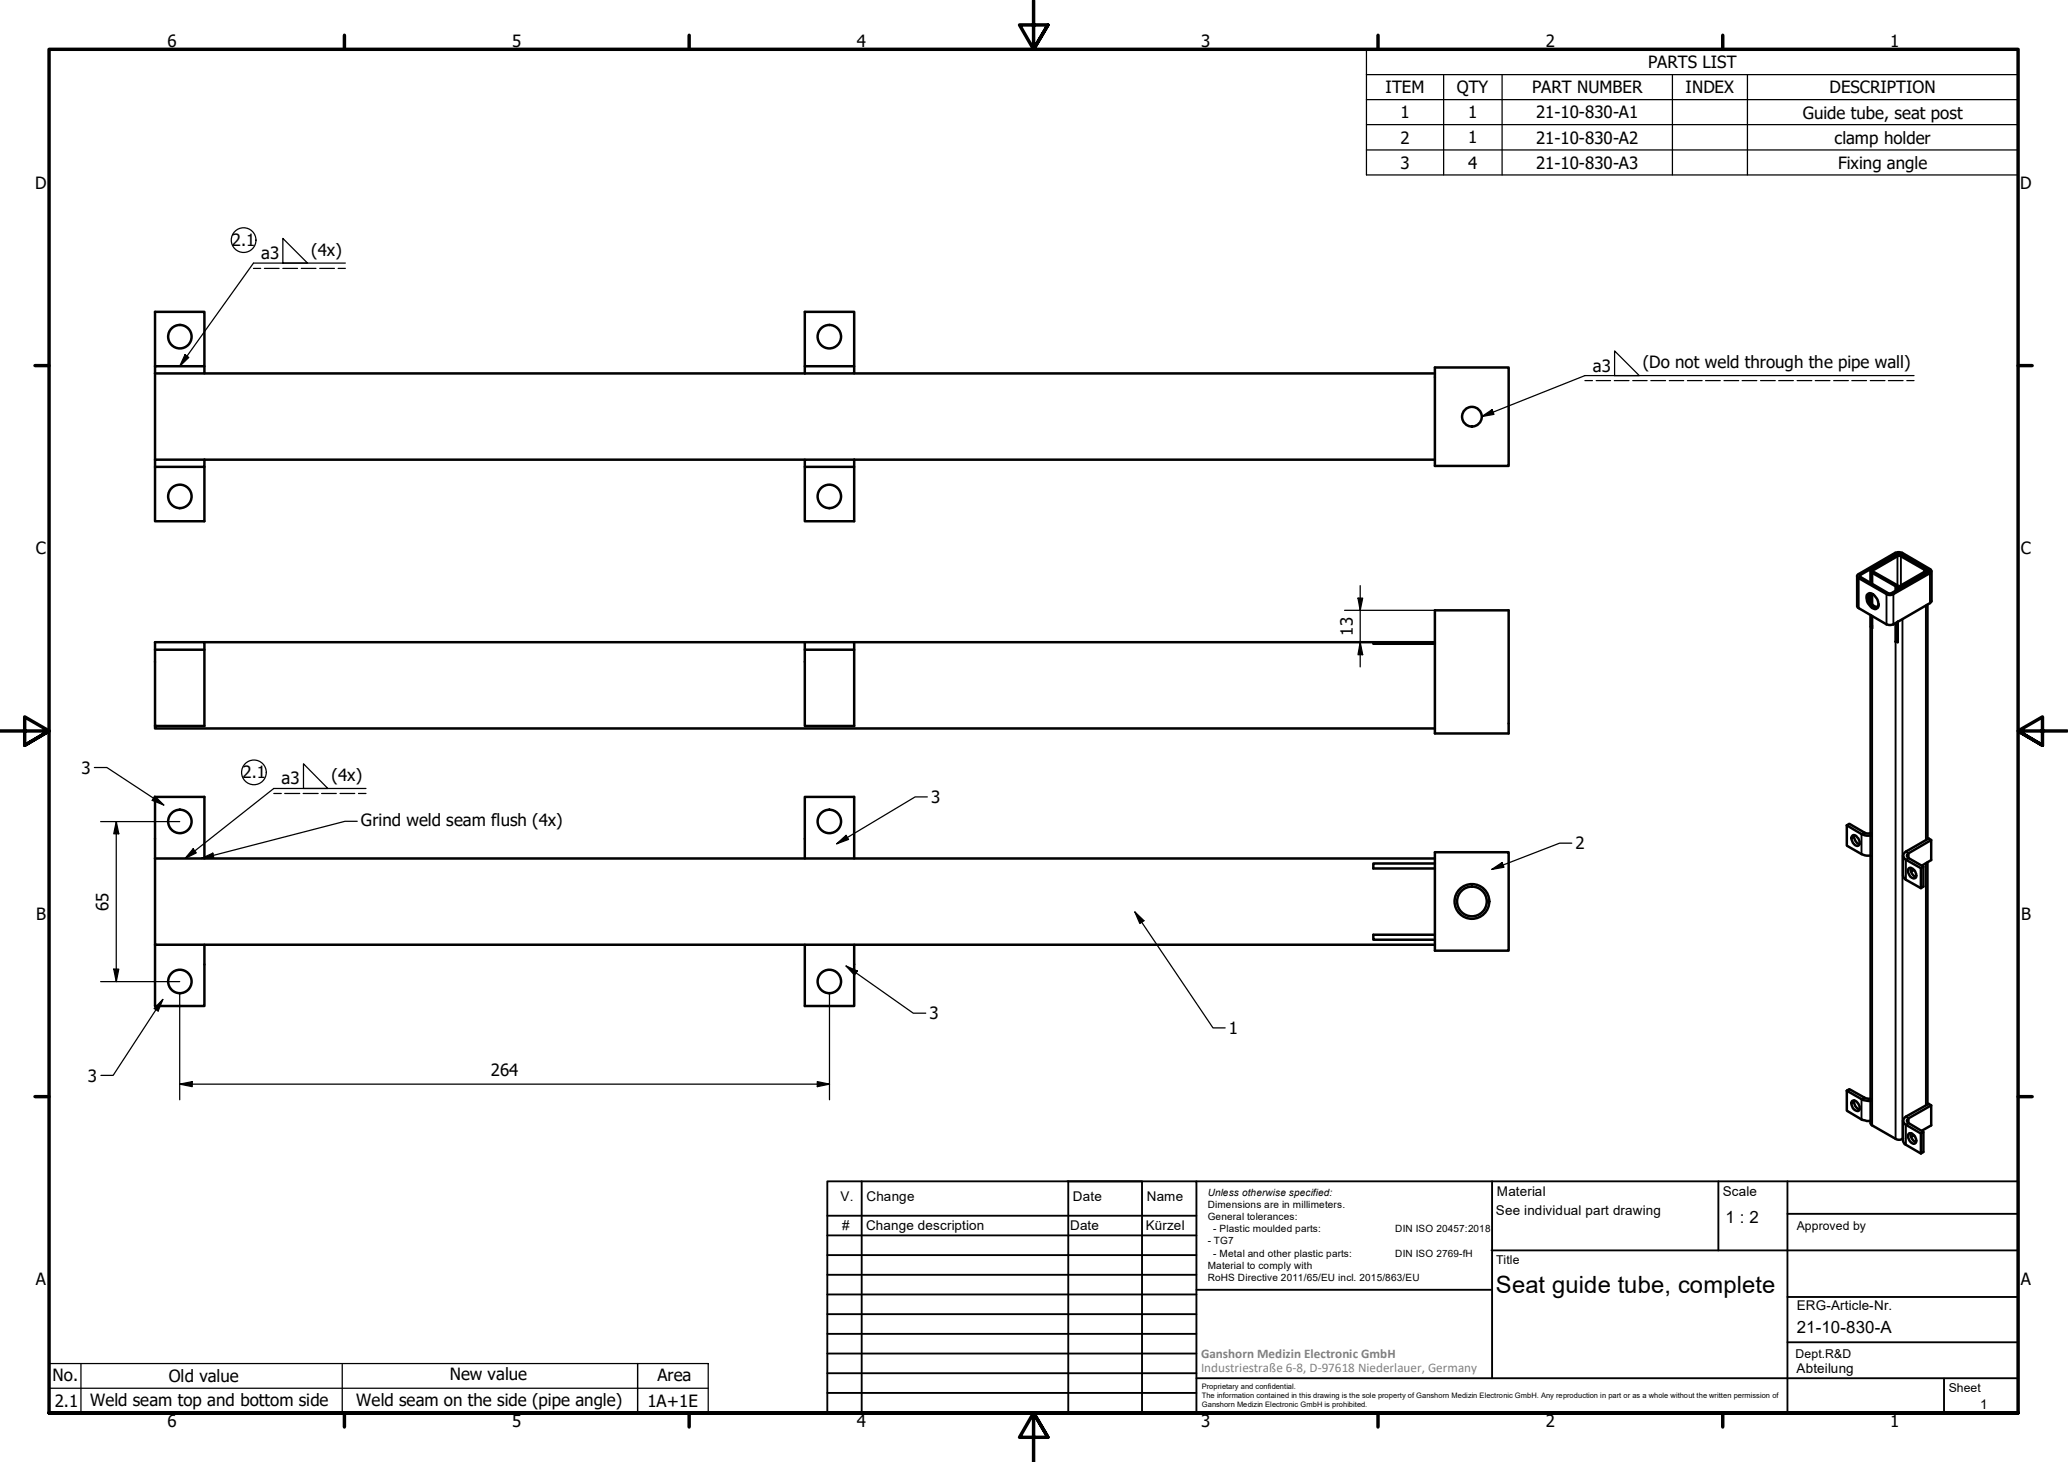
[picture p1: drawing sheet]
<svg xmlns="http://www.w3.org/2000/svg" width="420mm" height="297mm" viewBox="0 0 420 297" stroke-linecap="round" stroke-linejoin="round" font-family="sans-serif">
<!-- layer: Visible (ISO) -->
<g fill="none" stroke="#000" stroke-width=".51">
<path d="M31.5 75.9v17.5M31.5 74.4v-11h10v12.5h-10M41.5 74.4h-10v1.5M41.5 75.9h122M163.5 74.4v-11h10v12.5h-10M173.5 74.4h-10v1.5M173.5 75.9h118M291.5 74.7h15v20h-15zM41.5 93.4h-10v12.5h10v-11M41.5 93.4v1.5h-10M41.5 93.4h122M173.5 93.4h-10v12.5h10v-11"/>
<path d="M173.5 93.4v1.5h-10M173.5 93.4h118M377.4 116.8l7.7-4.5 .5-.1 .9 .1 5.6 3.3a.43 .43 0 0 1 .2 .7l-7.6 4.4-.6 .2-.8-.2-5.7-3.2-.3-.4zM378 116.8l7.8-4.4 6.1 3.6-7.7 4.6-.6-.1-5.6-3.3-.2-.2zM380 115.9v2.6M380.1 116.1l5.7-3.2 5.3 3-.1 .3-5.4 3.1M380.1 116.1v2.4M380.4 116.4l.3-.2 4.8 2.7-.4 .2zM380.4 116.4v2.2M385.1 119.1v1M385.5 118.9v.9M385.6 119.3v.5"/>
<path d="M386.5 112.8l-.5-.2-.9 .2-4.7 2.8-.4 .3 .1 .2M391.3 115.6a.42 .42 0 0 1 .3 .4 .42 .42 0 0 1-.3 .4l-5 2.8-.7 .1M391.6 115.9v.4M392.4 116v6.3l-7.7 4.6-.6 .1-.8-.1-5.9-3.5-.1-.2v-6.2M31.5 132h10v15.5h-10v-17h10v1.5M41.5 130.5h122M163.5 130.5v17h10v-15.5h-10M163.5 130.5h10v1.5M173.5 130.5h118M279 130.5v.3h12.5M291.5 124h15v25h-15zM379.3 120.9a.87 .87 0 0 1 1.4 0 2.39 2.39 0 0 1 .8 2.6 .92 .92 0 0 1-1.5-.3l-.7-1z"/>
<path d="M380 120.7a1.49 1.49 0 0 0 .2 2l.5 .4 .7 .2M380 125v103.2l.4 .4 5 2.9 .6 .1 .7-.3M380 120.7v1.7M380 121.7l-.1 .2M380.1 120.6v1.9M380.1 125v2.4M380.4 125.1v2.5l-.3-.2M380.4 120.7v2.1M380.4 127.2l-.3 .2M380.6 120.8a.79 .79 0 0 0-1 .3 .79 .79 0 0 0 .1 1l.6 .9 .3 .2a.64 .64 0 0 0 .7 .2 .64 .64 0 0 0 .4-.7M385.1 126.6v3.8M385.5 126.4l.1 3.8"/>
<path d="M385.5 130.2l-.4 .2M385.6 126.3v4.2l-.5-.1M391.6 122.9v47.6M31.5 147.5v.5h260M31.5 174.4v17.5h260M31.5 174.4v-12.5h10v12.5M31.5 174.4h260M163.5 174.4v-12.5h10v12.5M291.5 175.4h-12.5v1.1h12.5M291.5 173.2h15v20h-15zM375.2 167.7l3 1.8 .7 .2 1.1 .1M375.2 167.7l.5-.3 3.3 1.9h1"/>
<path d="M375.2 167.7v4.1l3 1.7 .7 .3h1.1M376.3 169.8a.59 .59 0 0 1 .6-.1 .59 .59 0 0 1 .4 .4l.5 .9a.65 .65 0 0 1-.3 .9 .65 .65 0 0 1-.9-.5l-.4-.9zM376.7 169.7a1.74 1.74 0 0 0 1.1 1.9M386.7 173.8v4.4l.5 .5 3.1 1.8 .5-.4v-4l-3-1.7a.53 .53 0 0 1-.4-.6 .53 .53 0 0 1 .4-.5l4.6-2.6-.5-.3-4.7 2.6a.88 .88 0 0 0-.5 .8 .88 .88 0 0 0 .5 .9l3.1 1.7M387.9 176.3a1.45 1.45 0 0 1 1.3 2.1 1.2 1.2 0 0 1-1.5-1.2 .74 .74 0 0 1 .2-.9zM388.2 176.3a1.63 1.63 0 0 0 1.1 1.9M388.9 176.8l-.6 .3M390.8 176.1l-.5 .3v4.1M391.6 175.2v49.2M392.4 170.7v4l-1.9 1.2M31.5 191.9v12.5h10v-12.5M163.5 191.9v12.5h10v-12.5"/>
<path d="M291.5 189.9h-12.5v1h12.5M375.2 221.6l3.3 1.9 1.5 .1M375.2 221.6l.5-.3 3.3 1.8 1 .1M375.2 221.6v4.1l3 1.7 1.1 .4 .7-.1M376.3 223.7a1.2 1.2 0 0 1 1.5 1.1 .6 .6 0 0 1-.5 .9 1.5 1.5 0 0 1-1-2zM376.7 223.6a1.63 1.63 0 0 0 1.1 1.8M386.7 227.7v4.1l.1 .5 3.5 2.1 .5-.4v-4l-3-1.8a.53 .53 0 0 1-.4-.5 .53 .53 0 0 1 .4-.5l4.6-2.6-.5-.3-4.7 2.6a.88 .88 0 0 0-.5 .8 .88 .88 0 0 0 .5 .8l3.1 1.8M387.9 230.2a1.37 1.37 0 0 1 1.2 2.1 1.37 1.37 0 0 1-1.2-2.1zM388.2 230.2a1.74 1.74 0 0 0 1.1 1.9M388.9 230.7l-.6 .3M390.8 230l-.5 .3v4.1M392.4 224.6v4l-1.9 1.1"/>
<circle cx="36.5" cy="68.4" r="2.38"/>
<circle cx="168.5" cy="68.4" r="2.38"/>
<circle cx="299.1" cy="84.7" r="2"/>
<circle cx="36.5" cy="100.9" r="2.38"/>
<circle cx="168.5" cy="100.9" r="2.38"/>
<circle cx="36.5" cy="166.9" r="2.38"/>
<circle cx="168.5" cy="166.9" r="2.38"/>
<circle cx="36.5" cy="199.4" r="2.38"/>
<circle cx="168.5" cy="199.4" r="2.38"/>
<circle cx="299.1" cy="183.2" r="3.5"/>
<circle cx="299.1" cy="183.2" r="3"/>
</g>
<!-- layer: Visible Narrow (ISO) -->
<g fill="none" stroke="#000" stroke-width=".38">
<path d="M377.6 117.5v6.1M378 116.8v.4M385.4 112.6v.1M385.5 113v5.9M386.1 112.6h.1M386.2 113v5.9M386.5 119.1v.1M391 115.7v.5M391.3 116.4h.1M391.7 115.8v.4M392.1 116.4v6.1M380.4 127.6v101"/>
<path d="M383.3 120.7v6.2M384.7 120.7v6.2M385.1 130.4v101M386.5 125.8v105.6M391.3 123v47.7M378.8 169.1l-.6 .4v4M387.2 173l.6 .3v1.1l-.6 .3v4M391.3 175.4v49.2M378.8 223l-.6 .3v4.1M387.2 226.9l.6 .3v1l-.6 .3v4.1"/>
</g>
<!-- layer: Symbol (ISO) -->
<g fill="none" stroke="#000" stroke-width=".25">
<path d="M277.6 15.2v-5.2h132.4v5.2M277.6 15.2h132.4v5M277.6 15.2v20.3h132.4v-15.3M293.3 15.2v20.3M305.2 15.2v20.3M339.8 15.2v20.3M355 15.2v20.3M277.6 20.2h132.4M277.6 25.3h132.4M277.6 30.5h132.4M51.5 54.5h1.5M53.7 54.5h3"/>
<path d="M57.5 48.4l5 5.1h-5zM57.5 54.5h3M61.2 54.5h3M65 54.5h2.9M68.7 54.5h1.5M70.2 53.5h-18.7l-15 20.9M37.6 72.1l.8 .5-1.9 1.8zM322 77.3h1.5M324.3 77.3h2.9M328 77.3h3M328 71.3l5.1 5h-5.1zM331.7 77.3h2.9"/>
<path d="M335.4 77.3h3M339.2 77.3h2.9M342.8 77.3h3M346.5 77.3h3M350.3 77.3h3M353.9 77.3h3M357.7 77.3h3M361.4 77.3h3M365.1 77.3h3M368.8 77.3h3M372.6 77.3h2.9M376.2 77.3h3"/>
<path d="M380 77.3h3M383.7 77.3h3M387.4 77.3h1.5M388.9 76.3h-66.9l-20.9 8.3M301.1 84.6l2-1.4 .4 1zM19.2 155.9h2.5l11.6 7.7M61.7 155.2l4.9 5h-4.9zM31.4 161.7l1.9 1.9-2.4-1zM39.2 172.5l.7 .8-2.3 1.1zM40.9 174.4l2.3-1.1 .2 1zM55.6 161.2h1.5M57.8 161.2h3.1"/>
<path d="M61.6 161.2h3M65.3 161.2h3M69.1 161.2h3M72.6 166.9h-2.5l-29.2 7.5M72.8 161.2h1.6M74.4 160.2h-18.8l-18 14.2M170 171.4l1.9-1.7 .5 .8zM188.4 161.9h-2.5l-15.9 9.5M303.1 176.6l2.1-1.4 .4 1zM319.3 171.3h-2.4l-13.8 5.3M171.9 196.3l2.3 1-.6 .8zM171.9 196.3l13.6 9.6h2.6"/>
<path d="M230.6 185.3l1.8 1.8-.8 .5zM230.6 185.3l15.8 23.5h2.5M33.1 203.1l-1 2.3-.8-.5zM33.1 203.1l-10.1 15.4h-2.5"/>
</g>
<!-- layer: Border (ISO) -->
<g fill="none" stroke="#000" stroke-width=".7">
<path d="M70 7.2v2.8M140 7.2v2.8M210 0v10l-2.9-4.9h5.8l-2.9 4.9 2.9-4.9M280 7.2v2.8M350 7.2v2.8M7.1 74.3h2.9M410 74.3h2.9M0 148.5h10l-5-2.8v5.7l5-2.9-5 2.9M420 148.5h-10l5-2.8v5.7l-5-2.9 5 2.9M7.1 222.8h2.9M410 222.8h2.9M10 287.1v-277.1h400v277.1h-400h400"/>
<path d="M70 287.1v2.8M140 287.1v2.8M212.9 292l-2.9-4.9 2.9 4.9h-5.8l2.9-4.9v9.9M280 287.1v2.8M350 287.1v2.8"/>
</g>
<!-- layer: TitleBlock -->
<g fill="none" stroke="#000" stroke-width=".38">
<path d="M168.1 251h75M168.1 247h75M168.1 255h75M168.1 259h75M175.1 240v47M216.9 240h15M217 240v47M232 240v47M243.1 240.1v46.9h-75v-47h241.9v47.1h-167M303 254h107M303.1 240v40M349.1 240v14"/>
<path d="M363.2 240v47.1M363.2 246.6h46.8M168.1 271h75M168.1 263h75M168.1 267h75M168.1 275h75M168.1 279h75M243.1 262.1h60M363.2 272.7h46.8M363.2 263.5h46.8M168.1 283h75M216.9 287h15"/>
<path d="M243.1 280h166.9M395 280.1v7"/>
</g>
<!-- layer: Sketch Geometry (ISO) -->
<g fill="none" stroke="#000" stroke-width=".25">
<path d="M10 277h119.5v10.1h-119.5zM16.4 277v10.1M69.5 277v10.1M129.5 277h14.4v10.1h-14.4zM10 282.1h133.9"/>
<circle cx="49.5" cy="48.8" r="2.51"/>
<circle cx="51.6" cy="156.9" r="2.51"/>
</g>
<!-- layer: Dimension (ISO) -->
<g fill="none" stroke="#000" stroke-width=".25">
<path d="M276.4 119v16.5M273.2 124h18.3M275.9 121.5h1l-.5 2.5zM276.4 130.5l.5 2.5h-1zM20.4 166.9h16.1M23.6 166.9l.5 2.5h-1zM23.6 166.9v32.5M20.4 199.4h16.1M23.1 196.9h1l-.5 2.5zM36.5 201.8v21.6M166.1 219.8l2.4 .5-2.4 .5zM168.5 201.8v21.6"/>
<path d="M36.5 220.3l2.6-.5v1zM36.5 220.3h132"/>
</g>
<path d="M275.9 121.5h1l-.5 2.5zM276.4 130.5l.5 2.5h-1zM23.6 166.9l.5 2.5h-1zM23.1 196.9h1l-.5 2.5zM36.5 220.3l2.6-.5v1zM166.1 219.8l2.4 .5-2.4 .5z" fill="#000"/>
<!-- layer: Symbol (ISO) -->
<path d="M37.6 72.1l.8 .5-1.9 1.8zM301.1 84.6l2-1.4 .4 1zM31.4 161.7l1.9 1.9-2.4-1zM39.2 172.5l.7 .8-2.3 1.1zM40.9 174.4l2.3-1.1 .2 1zM170 171.4l1.9-1.7 .5 .8zM303.1 176.6l2.1-1.4 .4 1zM171.9 196.3l2.3 1-.6 .8zM230.6 185.3l1.8 1.8-.8 .5zM33.1 203.1l-1 2.3-.8-.5z" fill="#000"/>
<text font-size="4.8" x="303.9" y="262.7">Seat guide tube, complete</text>
<g font-size="3.4">
<text x="34" y="9.6">6</text>
<text x="104.1" y="9.6">5</text>
<text x="174.1" y="9.6">4</text>
<text x="244" y="9.6">3</text>
<text x="314.1" y="9.6">2</text>
<text x="384" y="9.6">1</text>
<text x="334.8" y="13.9">PARTS LIST</text>
<text x="281.5" y="19">ITEM</text>
<text x="296" y="19">QTY</text>
<text x="311.3" y="19">PART NUMBER</text>
<text x="342.5" y="19">INDEX</text>
<text x="371.7" y="19">DESCRIPTION</text>
<text x="284.5" y="24.1">1</text>
<text x="284.5" y="29.2">2</text>
<text x="298.3" y="24.1">1</text>
<text x="298.3" y="29.1">1</text>
<text x="312.1" y="24.1">21-10-830-A1</text>
<text x="312.1" y="29.2">21-10-830-A2</text>
<text x="366.3" y="24.1">Guide tube, seat post</text>
<text x="372.7" y="29.2">clamp holder</text>
<text x="284.5" y="34.3">3</text>
<text x="298.3" y="34.3">4</text>
<text x="312.1" y="34.3">21-10-830-A3</text>
<text x="373.4" y="34.3">Fixing angle</text>
<text x="7.2" y="38.4">D</text>
<text x="410.5" y="38.4">D</text>
<text x="47.1" y="49.9">2.1</text>
<text x="53.1" y="52.6">a3</text>
<text x="63.2" y="52">(4x)</text>
<text x="323.6" y="75.5">a3</text>
<text x="333.8" y="74.9">(Do not weld through the pipe wall)</text>
<text x="7.3" y="112.6">C</text>
<text x="410.6" y="112.6">C</text>
<text x="274.8" y="129.1" transform="rotate(-90 274.8 129.1)">13</text>
<text x="16.6" y="157.2">3</text>
<text x="49.3" y="158">2.1</text>
<text x="57.2" y="159.4">a3</text>
<text x="67.4" y="158.7">(4x)</text>
<text x="73.3" y="167.9">Grind weld seam flush (4x)</text>
<text x="189.2" y="163.2">3</text>
<text x="320.1" y="172.6">2</text>
<text x="22" y="185" transform="rotate(-90 22 185)">65</text>
<text x="7.4" y="186.9">B</text>
<text x="410.7" y="186.9">B</text>
<text x="188.8" y="207.1">3</text>
<text x="249.7" y="210.1">1</text>
<text x="17.8" y="219.8">3</text>
<text x="99.7" y="218.7">264</text>
<text x="350.6" y="248.5">1 : 2</text>
<text x="7.3" y="261.2">A</text>
<text x="410.6" y="261.2">A</text>
<text x="365.1" y="270.9">21-10-830-A</text>
<text x="10.7" y="280.6">No.</text>
<text x="34.3" y="280.7">Old value</text>
<text x="91.4" y="280.4">New value</text>
<text x="133.6" y="280.7">Area</text>
<text x="11.1" y="285.8">2.1</text>
<text x="18.4" y="285.7">Weld seam top and bottom side</text>
<text x="72.4" y="285.7">Weld seam on the side (pipe angle)</text>
<text x="131.6" y="285.8">1A+1E</text>
<text x="34" y="289.9">6</text>
<text x="104.1" y="289.9">5</text>
<text x="174.1" y="289.9">4</text>
<text x="244" y="289.9">3</text>
<text x="314.1" y="289.9">2</text>
<text x="384" y="289.9">1</text>
</g>
<g font-size="2.7">
<text x="170.8" y="244">V.</text>
<text x="176" y="244">Change</text>
<text x="218" y="244">Date</text>
<text x="233" y="244">Name</text>
<text x="304.1" y="243">Material</text>
<text x="350" y="243.1">Scale</text>
<text x="171.1" y="249.9">#</text>
<text x="176" y="249.9">Change description</text>
<text x="217.4" y="250">Date</text>
<text x="232.8" y="250">Kürzel</text>
<text x="303.9" y="246.8">See individual part drawing</text>
<text x="365.1" y="266.1">ERG-Article-Nr.</text>
<text x="365" y="279">Abteilung</text>
<text x="402.3" y="286.2">1</text>
</g>
<g font-size="2.7" fill="#808080">
<text x="244" y="275.8">Ganshorn Medizin Electronic GmbH</text>
<text x="244" y="278.7">Industriestraße 6-8, D-97618 Niederlauer, Germany</text>
</g>
<g font-size="2.5">
<text x="365.1" y="249.9">Approved by</text>
<text x="304" y="256.8">Title</text>
<text x="364.8" y="275.8">Dept.R&amp;D</text>
<text x="395.9" y="282.9">Sheet</text>
</g>
<g font-size="2">
<text x="245.4" y="242.9">Unless otherwise specified:</text>
<text x="245.4" y="245.4">Dimensions are in millimeters.</text>
<text x="245.4" y="247.9">General tolerances:</text>
<text x="246.5" y="250.4">- Plastic moulded parts:</text>
<text x="283.5" y="250.4">DIN ISO 20457:2018</text>
<text x="245.4" y="252.8">- TG7</text>
<text x="245.4" y="257.9">Material to comply with</text>
<text x="246.5" y="255.4">- Metal and other plastic parts:</text>
<text x="283.5" y="255.4">DIN ISO 2769-fH</text>
<text x="245.4" y="260.3">RoHS Directive 2011/65/EU incl. 2015/863/EU</text>
</g>
<g font-size="1.5">
<text x="244.2" y="282.2">Proprietary and confidential.</text>
<text x="244.2" y="284">The information contained in this drawing is the sole property of Ganshorn Medizin Electronic GmbH. Any reproduction in part or as a whole without the written permission of</text>
<text x="244.2" y="285.8">Ganshorn Medizin Electronic GmbH is prohibited.</text>
</g>
</svg>
